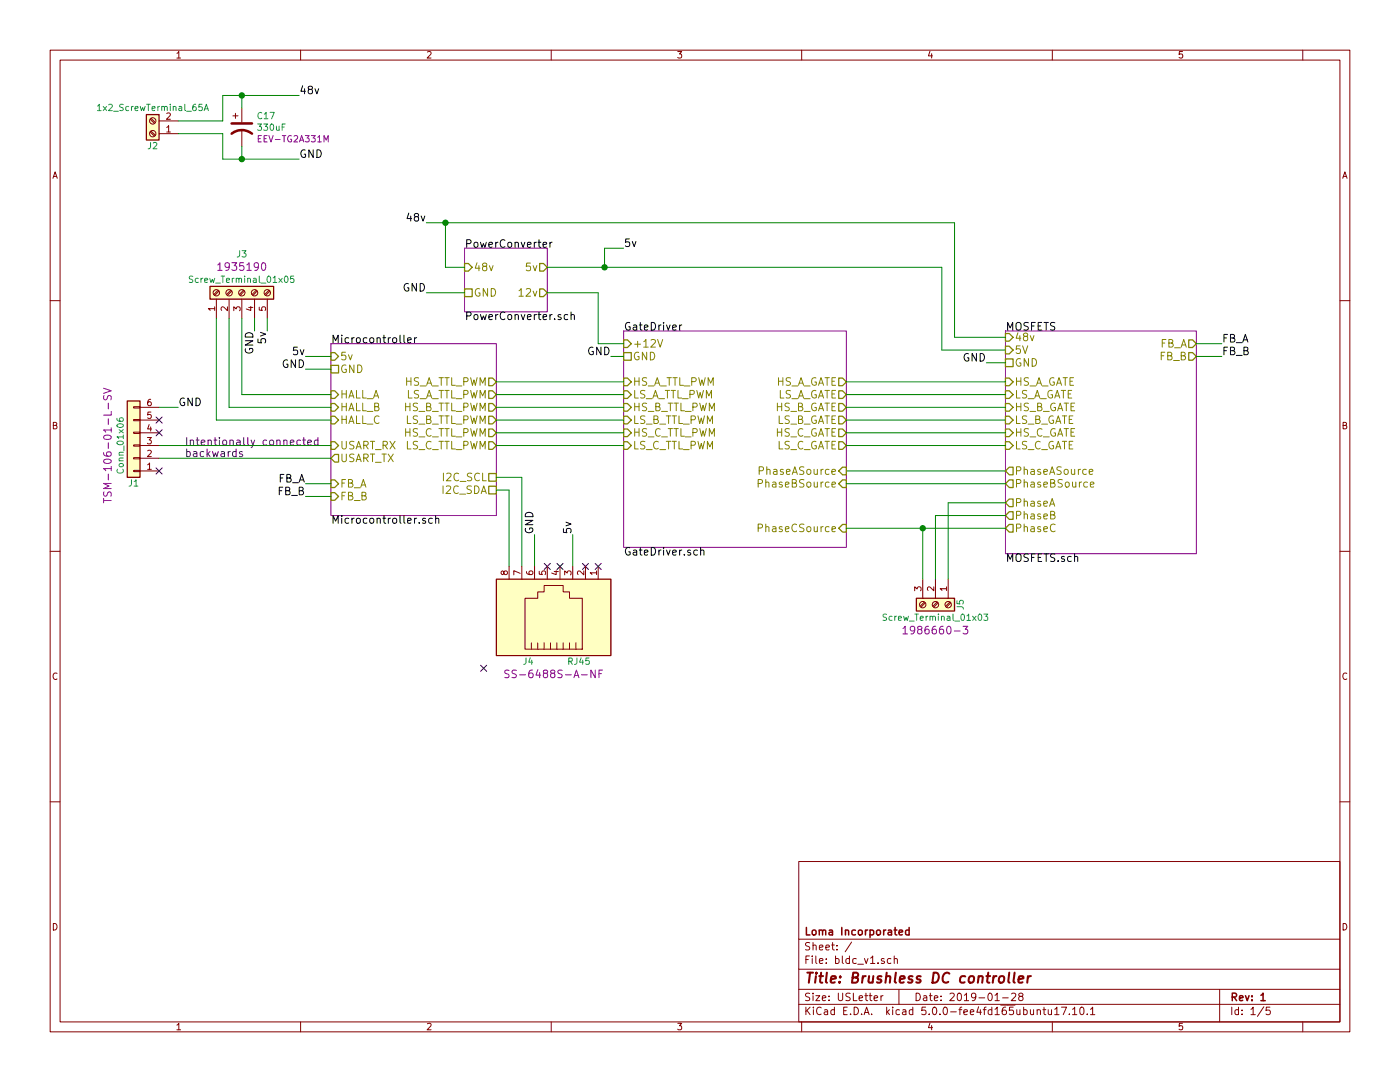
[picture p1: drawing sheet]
EESchema Schematic File Version 4
LIBS:bldc_v1-cache
EELAYER 26 0
EELAYER END
$Descr USLetter 11000 8500
encoding utf-8
Sheet 1 5
Title "Brushless DC controller"
Date "2019-01-28"
Rev "1"
Comp "Loma Incorporated"
Comment1 ""
Comment2 ""
Comment3 ""
Comment4 ""
$EndDescr
$Sheet
S 4900 2600 1750 1700
U 5AAE8848
F0 "GateDriver" 60
F1 "GateDriver.sch" 60
F2 "GND" U L 4900 2800 60 
F3 "LS_A_GATE" O R 6650 3100 60 
F4 "HS_A_GATE" O R 6650 3000 60 
F5 "LS_B_GATE" O R 6650 3300 60 
F6 "HS_B_GATE" O R 6650 3200 60 
F7 "LS_C_GATE" O R 6650 3500 60 
F8 "HS_C_GATE" O R 6650 3400 60 
F9 "LS_A_TTL_PWM" I L 4900 3100 60 
F10 "HS_A_TTL_PWM" I L 4900 3000 60 
F11 "LS_B_TTL_PWM" I L 4900 3300 60 
F12 "HS_B_TTL_PWM" I L 4900 3200 60 
F13 "LS_C_TTL_PWM" I L 4900 3500 60 
F14 "HS_C_TTL_PWM" I L 4900 3400 60 
F15 "+12V" I L 4900 2700 60 
F16 "PhaseASource" I R 6650 3700 60 
F17 "PhaseBSource" I R 6650 3800 60 
F18 "PhaseCSource" I R 6650 4150 60 
$EndSheet
$Sheet
S 7900 2600 1500 1750
U 5AAE8860
F0 "MOSFETS" 60
F1 "MOSFETS.sch" 60
F2 "PhaseA" O L 7900 3950 60 
F3 "PhaseB" O L 7900 4050 60 
F4 "PhaseC" O L 7900 4150 60 
F5 "GND" U L 7900 2850 60 
F6 "HS_A_GATE" I L 7900 3000 60 
F7 "LS_A_GATE" I L 7900 3100 60 
F8 "HS_B_GATE" I L 7900 3200 60 
F9 "LS_B_GATE" I L 7900 3300 60 
F10 "HS_C_GATE" I L 7900 3400 60 
F11 "LS_C_GATE" I L 7900 3500 60 
F12 "FB_A" O R 9400 2700 60 
F13 "FB_B" O R 9400 2800 60 
F14 "48v" I L 7900 2650 60 
F15 "5V" I L 7900 2750 60 
F16 "PhaseASource" O L 7900 3700 60 
F17 "PhaseBSource" O L 7900 3800 60 
$EndSheet
Wire Wire Line
	6650 3000 7900 3000
Wire Wire Line
	6650 3100 7900 3100
Wire Wire Line
	6650 3200 7900 3200
Wire Wire Line
	6650 3300 7900 3300
Wire Wire Line
	6650 3400 7900 3400
Wire Wire Line
	6650 3500 7900 3500
$Sheet
S 3650 1950 650  500 
U 5AB4694D
F0 "PowerConverter" 60
F1 "PowerConverter.sch" 60
F2 "GND" U L 3650 2300 60 
F3 "12v" O R 4300 2300 60 
F4 "48v" I L 3650 2100 60 
F5 "5v" O R 4300 2100 60 
$EndSheet
Wire Wire Line
	4300 2100 4750 2100
Wire Wire Line
	4900 2700 4700 2700
Wire Wire Line
	4700 2700 4700 2300
Wire Wire Line
	4700 2300 4300 2300
Wire Wire Line
	3350 1750 3500 1750
Wire Wire Line
	3500 1750 3500 2100
Wire Wire Line
	3500 2100 3650 2100
$Sheet
S 2600 2700 1300 1350
U 5AB68FA6
F0 "Microcontroller" 60
F1 "Microcontroller.sch" 60
F2 "GND" U L 2600 2900 60 
F3 "5v" I L 2600 2800 60 
F4 "LS_A_TTL_PWM" O R 3900 3100 60 
F5 "HS_A_TTL_PWM" O R 3900 3000 60 
F6 "HS_B_TTL_PWM" O R 3900 3200 60 
F7 "HS_C_TTL_PWM" O R 3900 3400 60 
F8 "LS_B_TTL_PWM" O R 3900 3300 60 
F9 "LS_C_TTL_PWM" O R 3900 3500 60 
F10 "HALL_A" I L 2600 3100 60 
F11 "HALL_B" I L 2600 3200 60 
F12 "HALL_C" I L 2600 3300 60 
F13 "USART_TX" O L 2600 3600 60 
F14 "USART_RX" I L 2600 3500 60 
F15 "FB_A" I L 2600 3800 60 
F16 "FB_B" I L 2600 3900 60 
F17 "I2C_SCL" U R 3900 3750 60 
F18 "I2C_SDA" U R 3900 3850 60 
$EndSheet
Wire Wire Line
	3900 3000 4900 3000
Wire Wire Line
	3900 3100 4900 3100
Wire Wire Line
	3900 3200 4900 3200
Wire Wire Line
	4900 3300 3900 3300
Wire Wire Line
	3900 3400 4900 3400
Wire Wire Line
	4900 3500 3900 3500
Text Label 4900 1950 0    60   ~ 0
5v
Wire Wire Line
	4900 1950 4750 1950
Wire Wire Line
	4750 1950 4750 2100
Connection ~ 4750 2100
Text Label 2400 2800 2    60   ~ 0
5v
Wire Wire Line
	2400 2800 2600 2800
Text Label 3350 2300 2    60   ~ 0
GND
Wire Wire Line
	3350 2300 3650 2300
Text Label 2400 2900 2    60   ~ 0
GND
Wire Wire Line
	2400 2900 2600 2900
Text Label 4800 2800 2    60   ~ 0
GND
Text Label 7750 2850 2    60   ~ 0
GND
Wire Wire Line
	7500 1750 7500 2650
Wire Wire Line
	7500 2650 7900 2650
Wire Wire Line
	7400 2100 7400 2750
Wire Wire Line
	7400 2750 7900 2750
Wire Wire Line
	7750 2850 7900 2850
Wire Wire Line
	4800 2800 4900 2800
Text Label 9600 2700 0    60   ~ 0
FB_A
Wire Wire Line
	9400 2700 9600 2700
Text Label 9600 2800 0    60   ~ 0
FB_B
Wire Wire Line
	9400 2800 9600 2800
Text Label 2400 3800 2    60   ~ 0
FB_A
Wire Wire Line
	2400 3800 2600 3800
Text Label 2400 3900 2    60   ~ 0
FB_B
Wire Wire Line
	2400 3900 2600 3900
Text Label 1400 3200 0    60   ~ 0
GND
Text Notes 1450 3600 0    60   ~ 0
Intentionally connected \nbackwards
Wire Wire Line
	1250 3500 2600 3500
Wire Wire Line
	2600 3600 1250 3600
Wire Wire Line
	1400 3200 1250 3200
Text Label 4500 4200 1    60   ~ 0
5v
Wire Wire Line
	4500 4200 4500 4450
Text Label 4200 4200 1    60   ~ 0
GND
Text Label 3350 1750 2    60   ~ 0
48v
Connection ~ 3500 1750
Text Label 2350 750  0    60   ~ 0
48v
Text Label 2350 1250 0    60   ~ 0
GND
$Comp
L Connector_Generic:Conn_01x06 J1
U 1 1
P 1050 3500
F 0 "J1" H 1050 3800 50  0000 C CNN
F 1 "Conn_01x06" V 1150 3500 50  0000 C CNN
F 2 "Pin_Headers:Pin_Header_Straight_1x06_Pitch2.54mm_SMD_Pin1Right" H 1050 3500 50  0001 C CNN
F 3 "" H 1050 3500 50  0001 C CNN
F 4 "TSM-106-01-L-SV" V 1250 3500 60  0000 C CNN "PN"
	1    1050 3500
	-1   0    0    1   
$EndComp
$Comp
L Connector:Screw_Terminal_01x05 J3
U 1 1
P 1900 2300
F 0 "J3" V 2200 2300 50  0000 C CNN
F 1 "Screw_Terminal_01x05" V 2000 2300 50  0000 C CNN
F 2 "custom:1x5_ScrewTerminal_1A" H 1900 2300 50  0001 C CNN
F 3 "" H 1900 2300 50  0001 C CNN
F 4 "1935190" V 2100 2300 60  0000 C CNN "PN"
	1    1900 2300
	0    -1   -1   0   
$EndComp
Wire Wire Line
	2600 3300 1700 3300
Wire Wire Line
	1700 3300 1700 2500
Wire Wire Line
	1800 2500 1800 3200
Wire Wire Line
	1800 3200 2600 3200
Wire Wire Line
	2600 3100 1900 3100
Wire Wire Line
	1900 3100 1900 2500
Text Label 2100 2600 3    60   ~ 0
5v
Wire Wire Line
	2100 2600 2100 2500
Text Label 2000 2600 3    60   ~ 0
GND
Wire Wire Line
	2000 2600 2000 2500
$Comp
L infineon:1x2_ScrewTerminal_65A J2
U 1 1
P 1200 1050
F 0 "J2" H 1200 1150 50  0000 C CNN
F 1 "1x2_ScrewTerminal_65A" H 1200 850 50  0000 C CNN
F 2 "custom:1x2_ScrewTerminal_65A" H 1200 1050 50  0001 C CNN
F 3 "" H 1200 1050 50  0001 C CNN
	1    1200 1050
	-1   0    0    1   
$EndComp
$Comp
L Connector:Screw_Terminal_01x03 J5
U 1 1
P 7350 4750
F 0 "J5" H 7350 4950 50  0000 C CNN
F 1 "Screw_Terminal_01x03" V 7450 4750 50  0000 C CNN
F 2 "custom:1x3_ScrewTerminal_65A" H 7350 4750 50  0001 C CNN
F 3 "" H 7350 4750 50  0001 C CNN
F 4 "1986660-3" V 7550 4750 60  0000 C CNN "PN"
	1    7350 4750
	0    1    1    0   
$EndComp
Wire Wire Line
	4200 4200 4200 4450
Wire Wire Line
	3900 3750 4100 3750
Wire Wire Line
	4100 3750 4100 4450
Wire Wire Line
	4000 4450 4000 3850
Wire Wire Line
	4000 3850 3900 3850
NoConn ~ 3800 5250
NoConn ~ 1250 3300
NoConn ~ 1250 3400
NoConn ~ 1250 3700
NoConn ~ 4700 4450
NoConn ~ 4600 4450
NoConn ~ 4400 4450
NoConn ~ 4300 4450
Wire Wire Line
	7900 4150 7250 4150
Wire Wire Line
	7250 4550 7250 4150
Connection ~ 7250 4150
Wire Wire Line
	7900 3700 6650 3700
Wire Wire Line
	7900 3800 6650 3800
Wire Wire Line
	7900 3950 7450 3950
Wire Wire Line
	7450 3950 7450 4550
Wire Wire Line
	7900 4050 7350 4050
Wire Wire Line
	7350 4050 7350 4550
Wire Wire Line
	4750 2100 7400 2100
Wire Wire Line
	3500 1750 7500 1750
Wire Wire Line
	7250 4150 6650 4150
$Comp
L Connector:RJ45 J4
U 1 1
P 4400 4850
F 0 "J4" V 4050 5100 50  0000 C CNN
F 1 "RJ45" V 4050 4700 50  0000 C CNN
F 2 "Connectors:RJ45_8" H 4400 4850 50  0001 C CNN
F 3 "" H 4400 4850 50  0001 C CNN
F 4 "SS-6488S-A-NF" V 3950 4900 60  0000 C CNN "PN"
	1    4400 4850
	0    -1   -1   0   
$EndComp
$Comp
L Device:CP1 C17
U 1 1
P 1900 1000
F 0 "C17" H 2015 1091 50  0000 L CNN
F 1 "330uF" H 2015 1000 50  0000 L CNN
F 2 "" H 1900 1000 50  0001 C CNN
F 3 "~" H 1900 1000 50  0001 C CNN
F 4 "EEV-TG2A331M " H 2015 909 50  0000 L CNN "PN"
	1    1900 1000
	1    0    0    -1  
$EndComp
Wire Wire Line
	2350 1250 1900 1250
Wire Wire Line
	1900 1250 1900 1150
Wire Wire Line
	1900 850  1900 750 
Wire Wire Line
	1900 750  2350 750 
Wire Wire Line
	1750 950  1750 750 
Wire Wire Line
	1750 750  1900 750 
Wire Wire Line
	1400 950  1750 950 
Connection ~ 1900 750 
Wire Wire Line
	1750 1050 1750 1250
Wire Wire Line
	1750 1250 1900 1250
Wire Wire Line
	1400 1050 1750 1050
Connection ~ 1900 1250
$EndSCHEMATC
